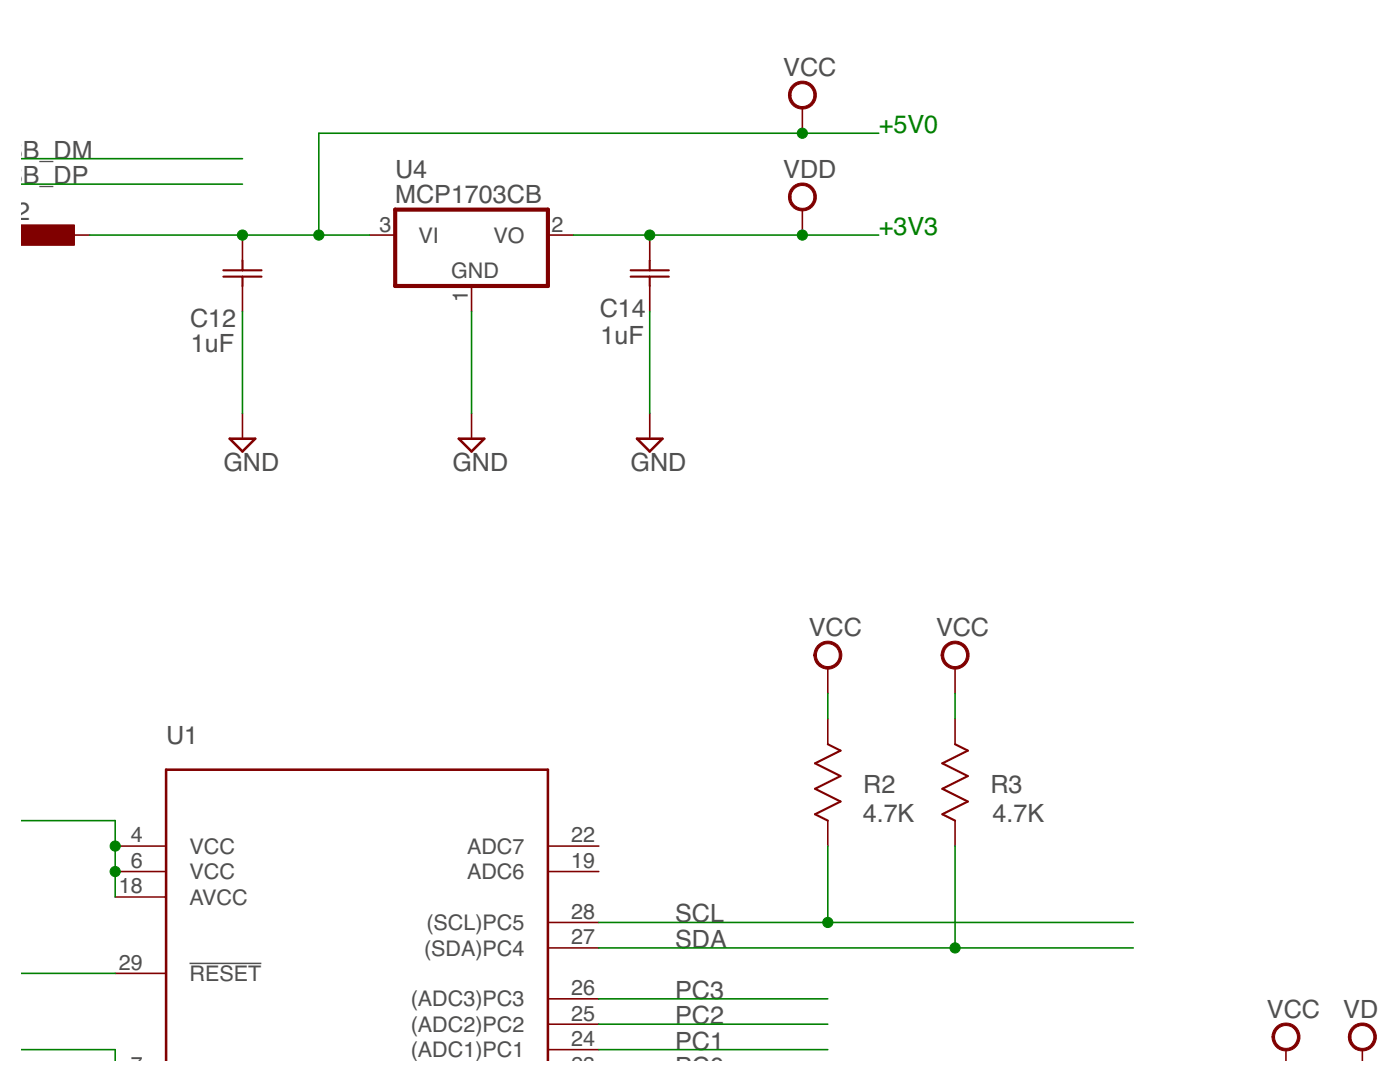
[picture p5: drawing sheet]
<svg xmlns="http://www.w3.org/2000/svg" width="279mm" height="216mm" viewBox="0 0 279 216" stroke-linecap="round" stroke-linejoin="round" font-family="sans-serif">
<path d="M37.8 192.2h14.4" fill="none" stroke="#505050" stroke-width=".3"/>
<g fill="none" stroke="#800000" stroke-width=".32">
<path d="M160.1 21.5v5.1M12.8 46.9h5.1M48.4 46.9v5.1M48.4 57.1v5M73.8 46.9h5.1M94.1 57.1v5M109.3 46.9h5.1M129.7 46.9v5.1M129.7 57.1v5M160.1 41.8v5.1M48.4 82.5v5M94.1 82.5v5"/>
<path d="M129.7 82.5v5M165.2 133.3v5M190.6 133.3v5M165.2 143.4v5.1M190.6 143.4v5.1M23 168.8h10.1M23 173.9h10.1M23 179h10.1M109.3 168.8h10.2M109.3 173.9h10.2M165.2 163.7v5.1M190.6 163.7v5.1"/>
<path d="M23 194.2h10.1M109.3 199.3h10.2M109.3 189.1h10.2M109.3 184.1h10.2M109.3 209.4h10.2M109.3 204.4h10.2M256.6 209.4v2.4M271.9 209.4v2.4"/>
</g>
<path d="M44.6 55.2h7.6M44.6 53.9h7.6M48.4 52v1.9M48.4 55.2v1.9M125.9 55.2h7.6M125.9 53.9h7.6M129.7 52v1.9M129.7 55.2v1.9M165.2 148.5l2.5 1.3-5 2.5 5 2.6-5 2.5 5 2.5-5 2.6 2.5 1.2M190.6 148.5l2.5 1.3-5 2.5 5 2.6-5 2.5 5 2.5-5 2.6 2.5 1.2" fill="none" stroke="#800000" stroke-width=".42"/>
<g fill="#800000" stroke="#800000" stroke-width=".2">
<path d="M163.1 128.9a2.8 2.8 0 0 1 4.5 .3 2.8 2.8 0 0 1-1.6 4.2 2.8 2.8 0 0 1-3.6-2.7h.5a2.29 2.29 0 0 1 3.3-2.1 2.29 2.29 0 0 1 .4 3.9 2.29 2.29 0 0 1-3.6-1.4l-.1-.4h-.5a2.98 2.98 0 0 1 .7-1.8z" fill-rule="evenodd"/>
<path d="M188.5 128.9a2.8 2.8 0 0 1 4.5 .3 2.8 2.8 0 0 1-1.6 4.2 2.8 2.8 0 0 1-3.6-2.7h.5a2.29 2.29 0 0 1 3.3-2.1 2.29 2.29 0 0 1 .4 3.9 2.29 2.29 0 0 1-3.6-1.4l-.1-.4h-.5a2.98 2.98 0 0 1 .7-1.8z" fill-rule="evenodd"/>
<path d="M158 37.5a2.79 2.79 0 0 1 4.5 .3 2.79 2.79 0 0 1-1.6 4.2 2.79 2.79 0 0 1-3.5-2.7h.5a2.29 2.29 0 0 1 3.3-1.9 2.29 2.29 0 0 1 .2 3.9 2.29 2.29 0 0 1-3.5-1.6v-.4h-.5a2.7 2.7 0 0 1 .6-1.8z" fill-rule="evenodd"/>
<path d="M158 17.1a2.79 2.79 0 0 1 4.5 .3 2.79 2.79 0 0 1-1.6 4.2 2.79 2.79 0 0 1-3.5-2.6h.5a2.29 2.29 0 0 1 3.2-2.1 2.29 2.29 0 0 1 .6 3.8 2.29 2.29 0 0 1-3.7-.9l-.1-.8h-.5a2.7 2.7 0 0 1 .6-1.9z" fill-rule="evenodd"/>
<path d="M254.6 205.1a2.79 2.79 0 0 1 4.4 .3 2.79 2.79 0 0 1-1.6 4.2 2.79 2.79 0 0 1-3.5-2.7h.5a2.29 2.29 0 0 1 3.3-2.1 2.29 2.29 0 0 1 .3 3.9 2.29 2.29 0 0 1-3.6-1.4v-.4h-.5a2.86 2.86 0 0 1 .7-1.8z" fill-rule="evenodd"/>
<path d="M270.2 204.7a2.8 2.8 0 0 1 4.2 1 2.8 2.8 0 0 1-1.9 3.9 2.8 2.8 0 0 1-3.4-2.7h.5a2.29 2.29 0 0 1 3.3-2.1 2.29 2.29 0 0 1 .4 3.9 2.29 2.29 0 0 1-3.7-1.4v-.4h-.5a2.71 2.71 0 0 1 1.1-2.2z" fill-rule="evenodd"/>
</g>
<path d="M45.8 87.5h5.1l-2.5 2.6zM91.6 87.5h5l-2.5 2.6zM127.1 87.5h5.1l-2.5 2.6zM33.1 211.8v-58.2h76.2v58.2" fill="none" stroke="#800000" stroke-width=".51"/>
<path d="M78.9 41.8h30.4v15.3h-30.4z" fill="none" stroke="#800000" stroke-width=".83"/>
<path d="M4.1 44.9h10.8v4h-10.8z" fill="#800000" stroke="#800000" stroke-width=".2"/>
<g fill="none" stroke="#008000" stroke-width=".32">
<path d="M4.1 31.7h44.3M4.1 36.7h44.3M175.4 26.6h-111.8v20.3M17.9 46.9h55.9M114.4 46.9h61M48.4 62.1v20.4M94.1 62.1v20.4M129.7 62.1v20.4M165.2 138.3v5.1M190.6 138.3v5.1M4.1 163.7h18.9v15.3M165.2 168.8v15.3"/>
<path d="M190.6 168.8v20.3M4.1 194.2h18.9M119.5 184.1h106.7M119.5 189.1h106.7M119.5 199.3h45.7M4.1 209.4h18.9v2.4M119.5 209.4h45.7M119.5 204.4h45.7"/>
</g>
<g fill="#008000" stroke="#008000" stroke-width=".2">
<circle cx="23" cy="168.8" r="1.02"/>
<circle cx="23" cy="173.9" r="1.02"/>
<circle cx="48.4" cy="46.9" r="1.02"/>
<circle cx="63.6" cy="46.9" r="1.02"/>
<circle cx="160.1" cy="26.6" r="1.02"/>
<circle cx="165.2" cy="184.1" r="1.02"/>
<circle cx="190.6" cy="189.1" r="1.02"/>
<circle cx="160.1" cy="46.9" r="1.02"/>
<circle cx="129.7" cy="46.9" r="1.02"/>
</g>
<g font-size="5" fill="#505050">
<text x="156.3" y="15.2">VCC</text>
<text x="1.2" y="31.7">SB_DM</text>
<text x="78.9" y="35.5">U4</text>
<text x="156.3" y="35.5">VDD</text>
<text x="1.2" y="36.8">SB_DP</text>
<text x="78.9" y="40.6">MCP1703CB</text>
<text x=".1" y="43.9">F2</text>
<text x="37.9" y="65.2">C12</text>
<text x="119.7" y="63.2">C14</text>
<text x="38.1" y="70.2">1uF</text>
<text x="119.9" y="68.7">1uF</text>
<text x="44.6" y="93.9">GND</text>
<text x="90.3" y="93.9">GND</text>
<text x="125.8" y="93.9">GND</text>
<text x="161.4" y="126.9">VCC</text>
<text x="186.8" y="126.9">VCC</text>
<text x="33.1" y="148.5">U1</text>
<text x="172.3" y="158.2">R2</text>
<text x="197.7" y="158.2">R3</text>
<text x="172.2" y="163.9">4.7K</text>
<text x="198.1" y="163.9">4.7K</text>
<text x="134.7" y="184.1">SCL</text>
<text x="134.7" y="189.1">SDA</text>
<text x="134.7" y="199.3">PC3</text>
<text x="252.8" y="203.1">VCC</text>
<text x="268.1" y="203.1">VDD</text>
<text x="134.7" y="209.5">PC1</text>
<text x="134.7" y="204.4">PC2</text>
<text x="134.7" y="214.5">PC0</text>
</g>
<g font-size="5" fill="#008000">
<text x="175.4" y="26.6">+5V0</text>
<text x="175.4" y="46.9">+3V3</text>
</g>
<g font-size="4.3" fill="#505050">
<text x="75.8" y="46.2">3</text>
<text x="110.1" y="46.2">2</text>
<text x="83.5" y="48.4">VI</text>
<text x="98.5" y="48.4">VO</text>
<text x="90" y="55.5">GND</text>
<text x="93.4" y="60.2" transform="rotate(-90 93.4 60.2)">1</text>
<text x="26.1" y="168.1">4</text>
<text x="26.1" y="173.2">6</text>
<text x="37.8" y="170.3">VCC</text>
<text x="93.2" y="170.3">ADC7</text>
<text x="114" y="173.2">19</text>
<text x="114" y="168.1">22</text>
<text x="23.7" y="178.3">18</text>
<text x="37.8" y="175.4">VCC</text>
<text x="93.2" y="175.4">ADC6</text>
<text x="37.8" y="180.5">AVCC</text>
<text x="85.1" y="185.6">(SCL)PC5</text>
<text x="114" y="183.3">28</text>
<text x="84.6" y="190.7">(SDA)PC4</text>
<text x="114" y="188.4">27</text>
<text x="23.7" y="193.5">29</text>
<text x="37.8" y="195.7">RESET</text>
<text x="82" y="200.8">(ADC3)PC3</text>
<text x="114" y="203.7">25</text>
<text x="114" y="198.6">26</text>
<text x="82" y="205.9">(ADC2)PC2</text>
<text x="114" y="208.7">24</text>
<text x="26.1" y="213.8">7</text>
<text x="82" y="211">(ADC1)PC1</text>
<text x="114" y="213.8">23</text>
</g>
</svg>
